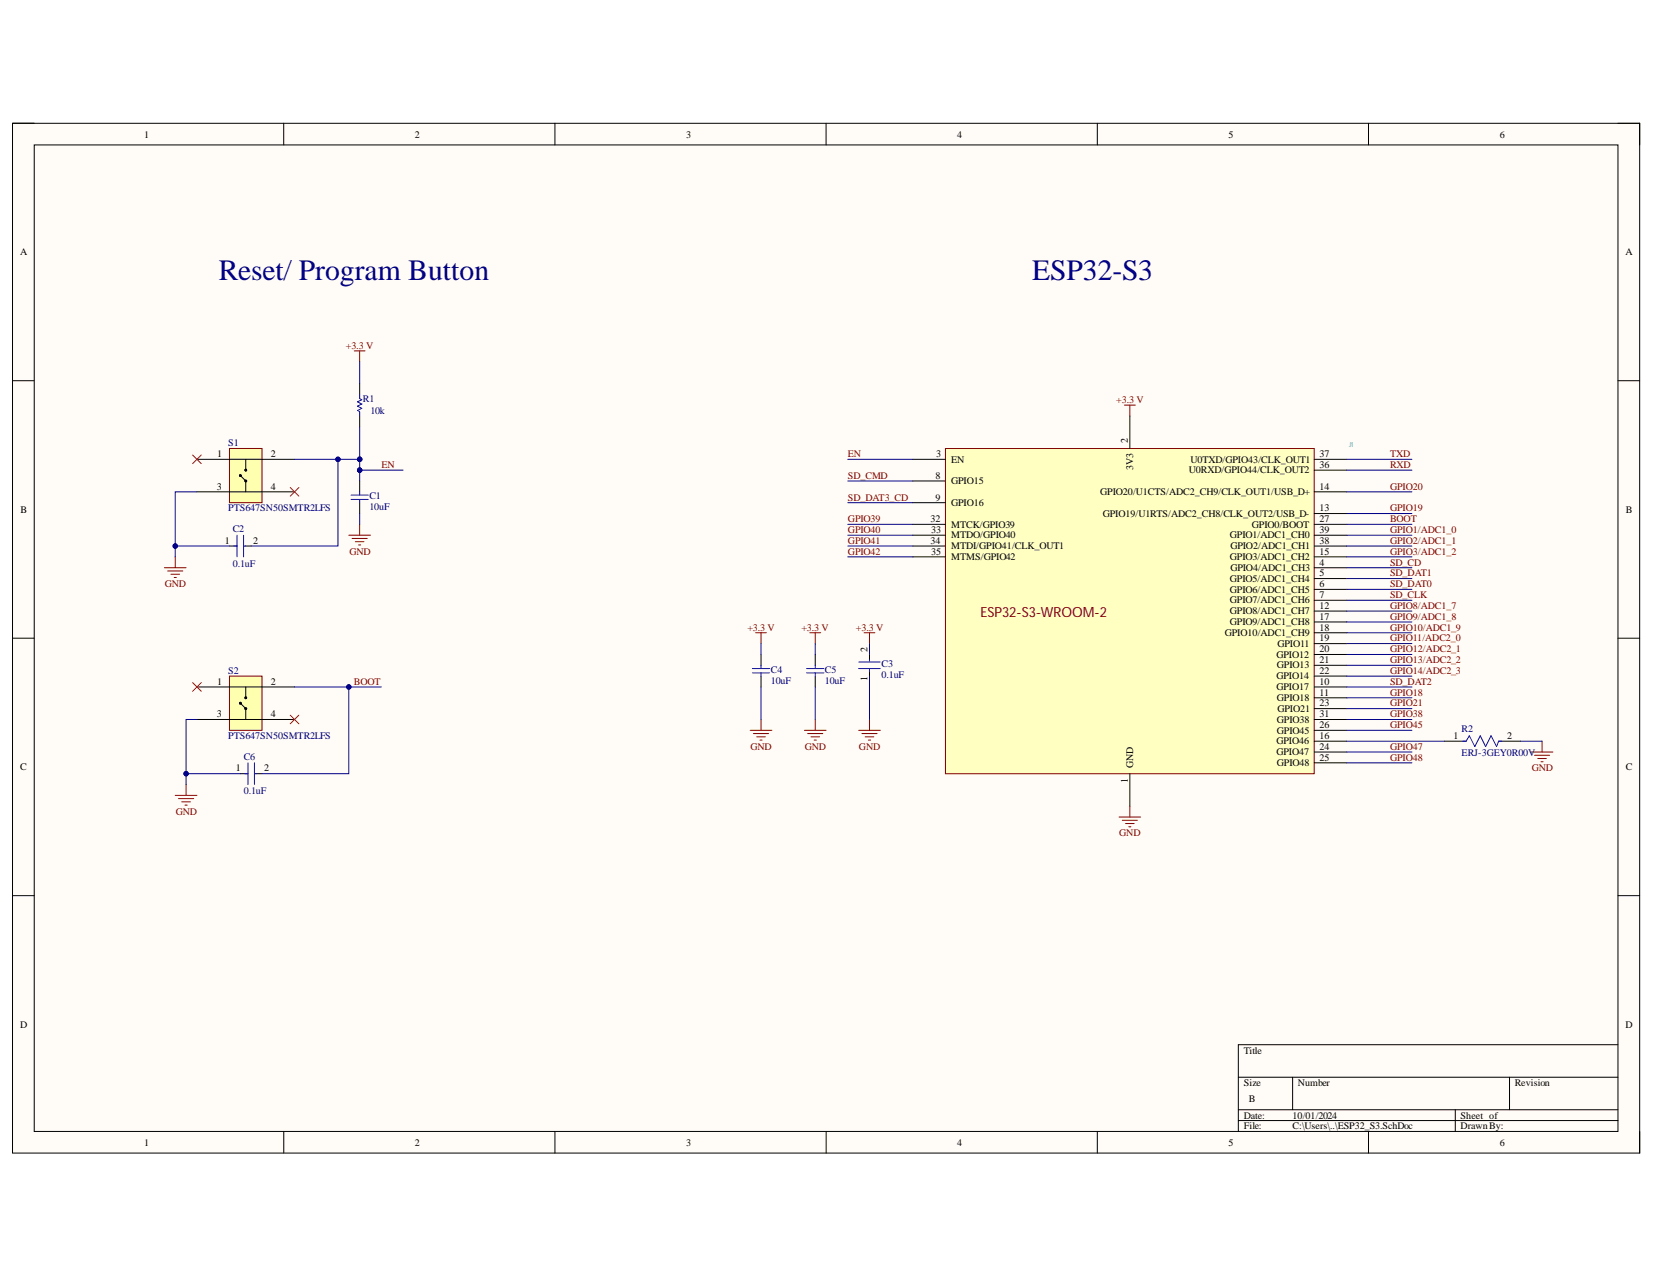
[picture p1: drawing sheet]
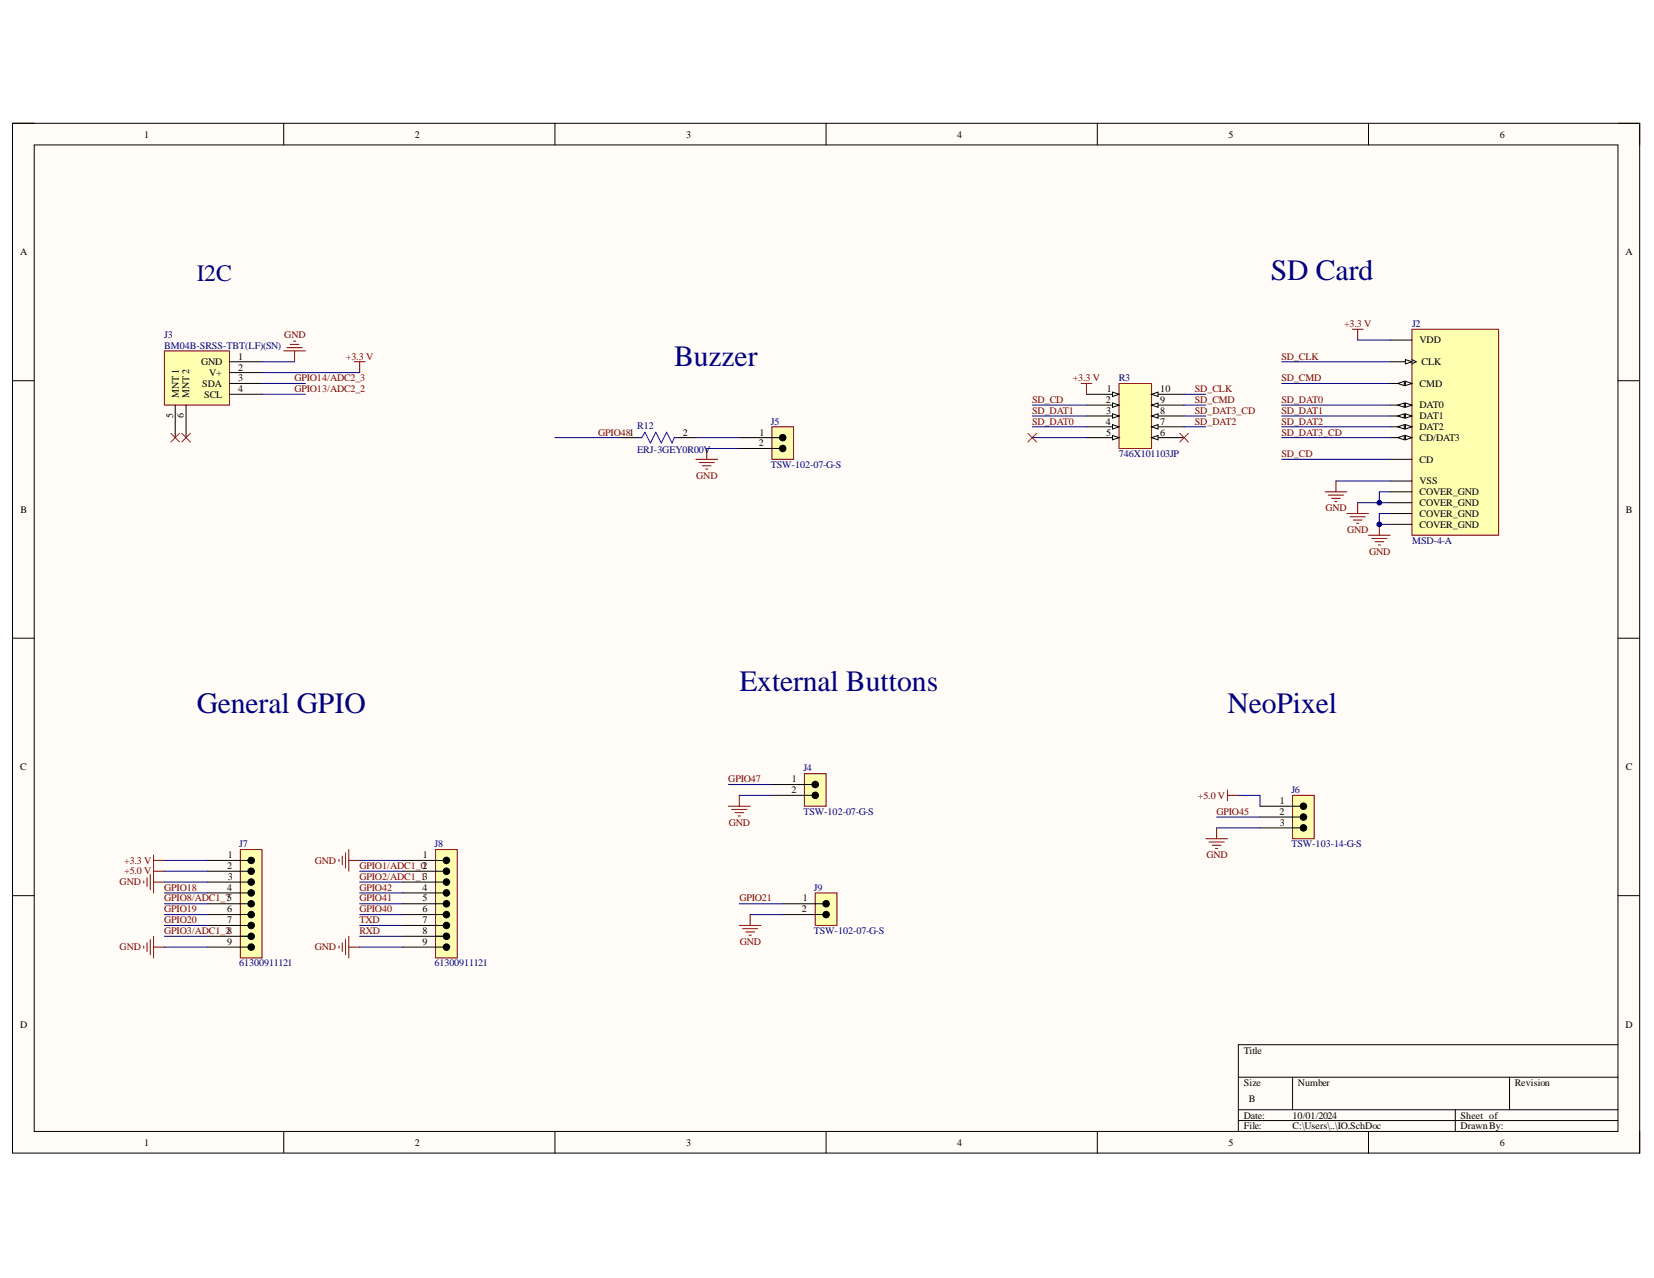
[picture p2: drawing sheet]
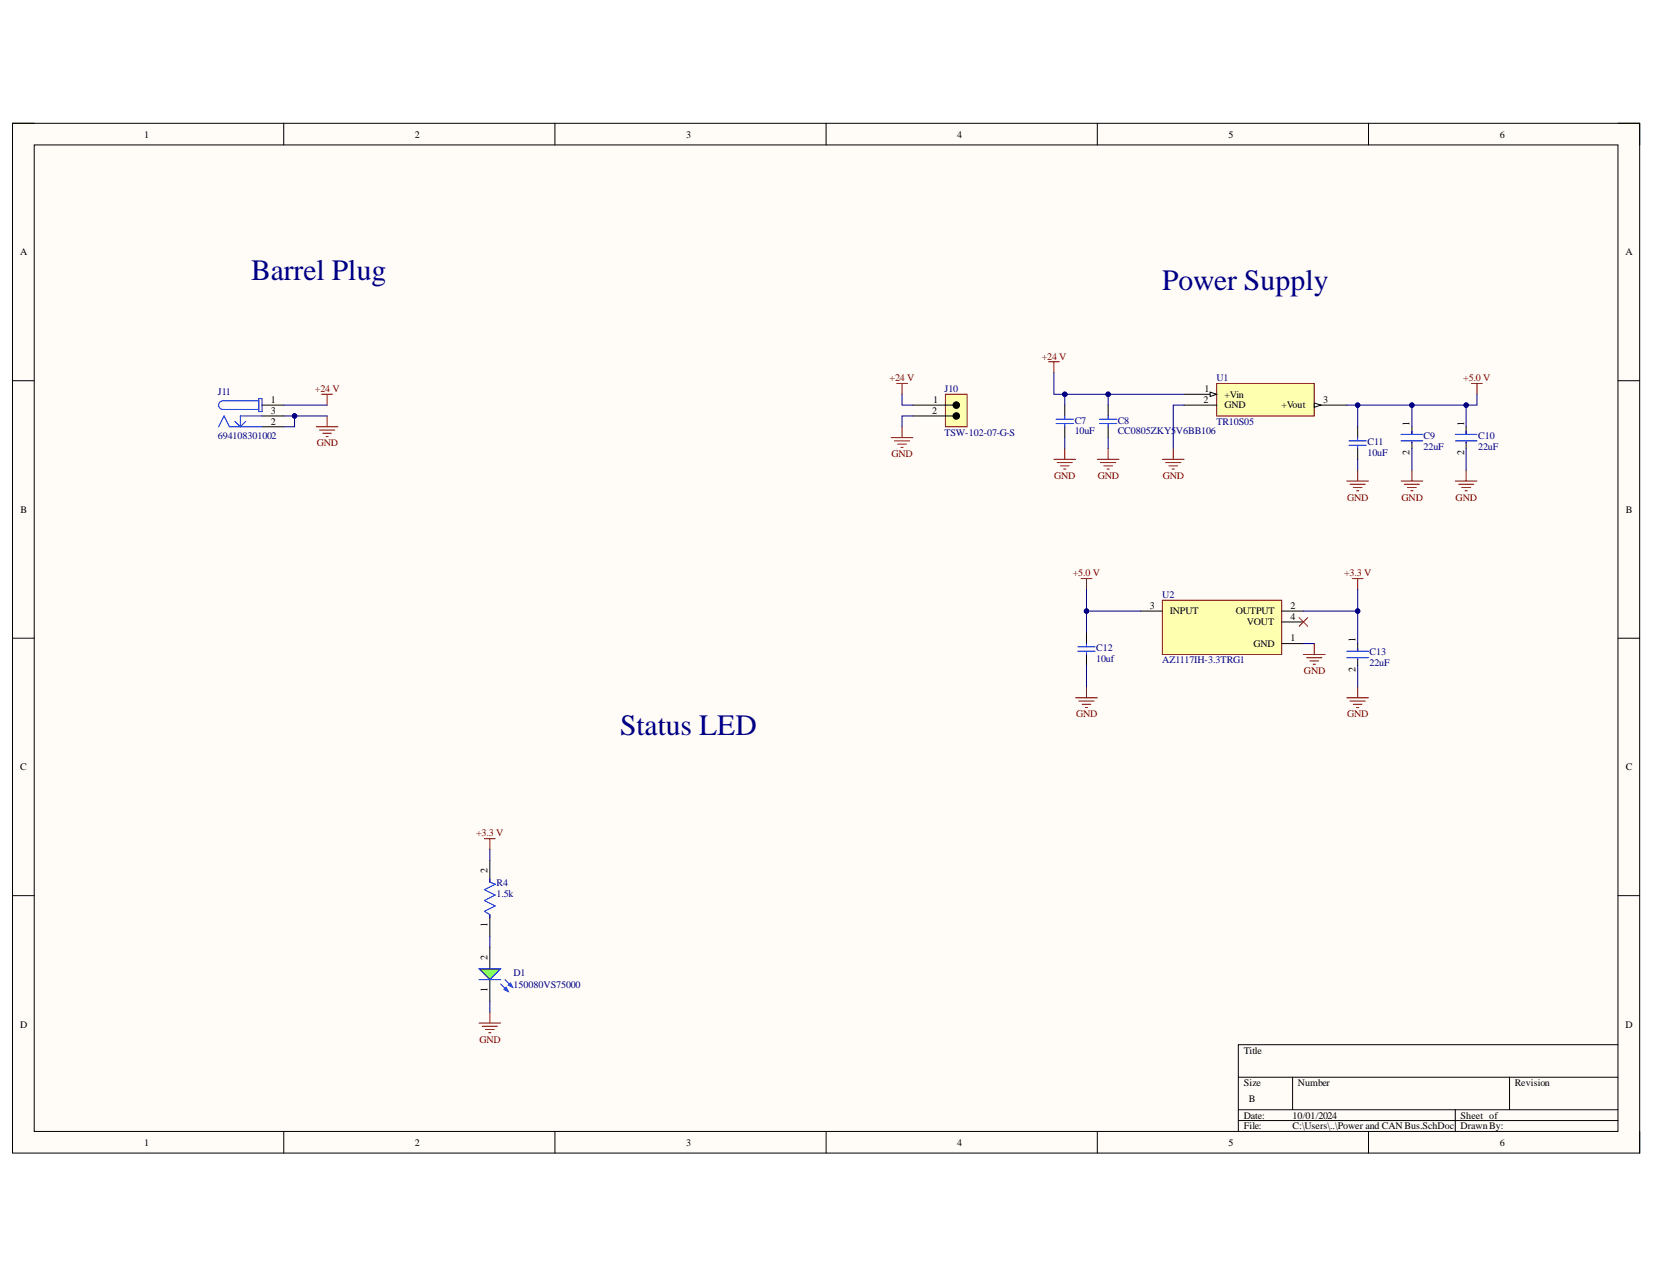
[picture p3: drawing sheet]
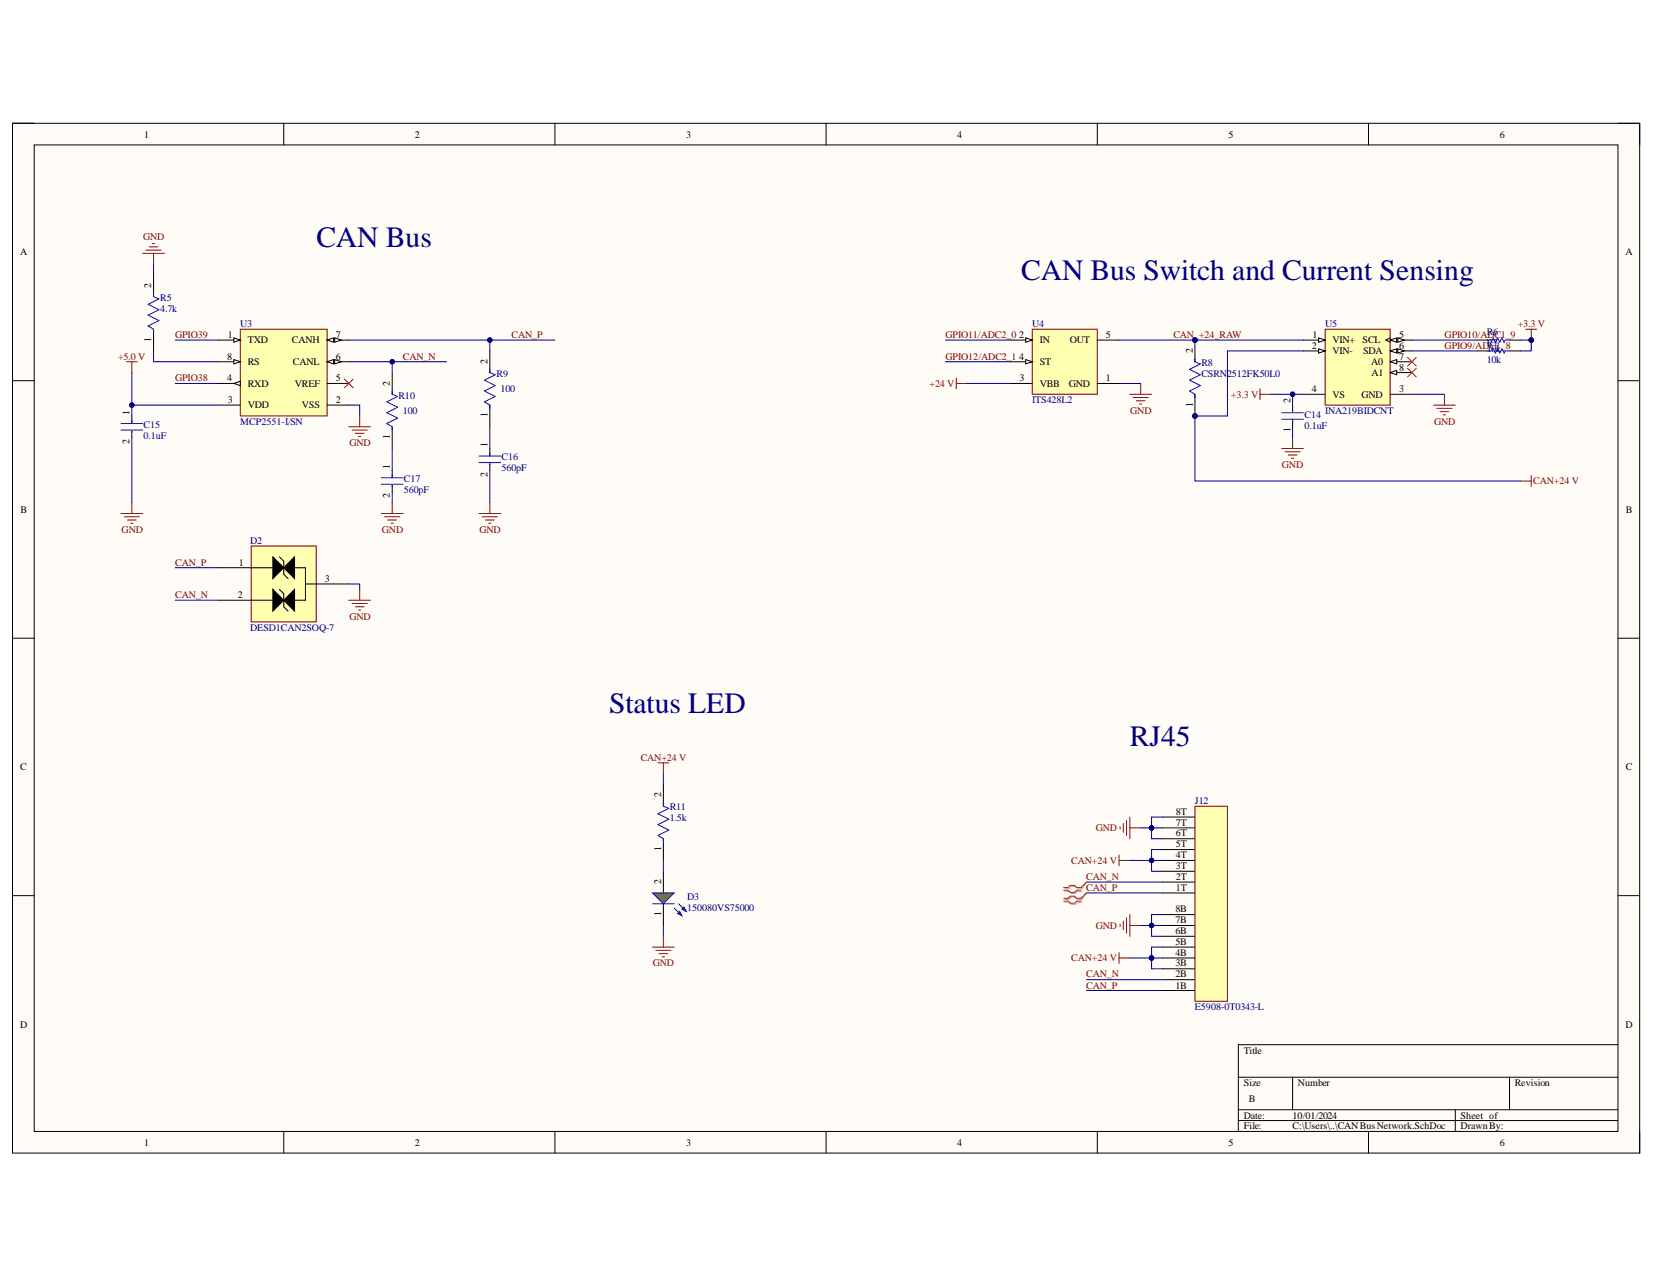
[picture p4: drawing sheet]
# Altium project Base Station v1.PrjPcb
4 sheets, 51 parts. Net scope: global (net labels, ports and power ports of the same name join across sheets).
Board file: Base Station v1.PcbDoc
Sheets:
  ESP32_S3.SchDoc
  IO.SchDoc
  Power and CAN Bus.SchDoc
  CAN Bus Network.SchDoc

## Sheet ESP32_S3.SchDoc
size B; SheetNumber: 1; SheetTotal: 4

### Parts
C1  10uF  [CC0805ZKY5V6BB106-Footprint-1]
C2  0.1uF  [FP-CC0603-DA-IPC_A]
C3  0.1uF  [FP-CC0603-DA-IPC_A]
C4  10uF  [CC0805ZKY5V6BB106-Footprint-1]
C5  10uF  [CC0805ZKY5V6BB106-Footprint-1]
C6  0.1uF  [FP-CC0603-DA-IPC_A]
J1  ESP32-S3-WROOM-2  [ESP32-S3-WROOM-2]  (value not drawn)
R1  10k  [RESC2013X60X35ML10T20]
R2  ERJ-3GEY0R00V  [FP-ERJ-3GEY0R00V-IPC_A]
S1  PTS647SN50SMTR2LFS  [PTS647SN50SMTR2LFS-Footprint-1]
S2  PTS647SN50SMTR2LFS  [PTS647SN50SMTR2LFS-Footprint-1]

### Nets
+3.3 V: C3.2 C4.2 C5.2 J1.2(3V3) R1.2
GND: C1.1 C2.1 C3.1 C4.1 C5.1 C6.1 J1.1(GND) R2.2 S1.3 S2.3
BOOT: C6.2 J1.27(GPIO0/BOOT) S2.2
EN: C1.2 C2.2 J1.3(EN) R1.1 S1.2
GPIO1/ADC1_0: J1.39(GPIO1/ADC1_CH0)
GPIO2/ADC1_1: J1.38(GPIO2/ADC1_CH1)
GPIO3/ADC1_2: J1.15(GPIO3/ADC1_CH2)
GPIO8/ADC1_7: J1.12(GPIO8/ADC1_CH7)
GPIO9/ADC1_8: J1.17(GPIO9/ADC1_CH8)
GPIO10/ADC1_9: J1.18(GPIO10/ADC1_CH9)
GPIO11/ADC2_0: J1.19(GPIO11)
GPIO12/ADC2_1: J1.20(GPIO12)
GPIO13/ADC2_2: J1.21(GPIO13)
GPIO14/ADC2_3: J1.22(GPIO14)
GPIO18: J1.11(GPIO18)
GPIO19: J1.13(GPIO19/U1RTS/ADC2_CH8/CLK_OUT2/USB_D-)
GPIO20: J1.14(GPIO20/U1CTS/ADC2_CH9/CLK_OUT1/USB_D+)
GPIO21: J1.23(GPIO21)
GPIO38: J1.31(GPIO38)
GPIO39: J1.32(MTCK/GPIO39)
GPIO40: J1.33(MTDO/GPIO40)
GPIO41: J1.34(MTDI/GPIO41/CLK_OUT1)
GPIO42: J1.35(MTMS/GPIO42)
GPIO45: J1.26(GPIO45)
GPIO47: J1.24(GPIO47)
GPIO48: J1.25(GPIO48)
RXD: J1.36(U0RXD/GPIO44/CLK_OUT2)
SD_CD: J1.4(GPIO4/ADC1_CH3)
SD_CLK: J1.7(GPIO7/ADC1_CH6)
SD_CMD: J1.8(GPIO15)
SD_DAT0: J1.6(GPIO6/ADC1_CH5)
SD_DAT1: J1.5(GPIO5/ADC1_CH4)
SD_DAT2: J1.10(GPIO17)
SD_DAT3_CD: J1.9(GPIO16)
TXD: J1.37(U0TXD/GPIO43/CLK_OUT1)
NetJ1_16: J1.16(GPIO46) R2.1

Not connected (* = marked no-connect by the designer): J1 28(NC) 29(NC) 30(NC) 40(GND) 41(GND); S1 1* 4*; S2 1* 4*

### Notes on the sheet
- Reset/ Program Button
- ESP32-S3

## Sheet IO.SchDoc
size B; SheetNumber: 2; SheetTotal: 4

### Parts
J2  MSD-4-A  [CUI_MSD-4-A]
J3  BM04B-SRSS-TBT(LF)(SN)  [FP-BM04B-SRSS-TBT_LF_SN-MFG]
J4  TSW-102-07-G-S  [FP-TSW-102-07-G-S-MFG]
J5  TSW-102-07-G-S  [FP-TSW-102-07-G-S-MFG]
J6  TSW-103-14-G-S  [FP-TSW-103-14-G-S-MFG]
J7  61300911121  [61300911121]
J8  61300911121  [61300911121]
J9  TSW-102-07-G-S  [FP-TSW-102-07-G-S-MFG]
R3  746X101103JP  [CAF-127P640X310-10N]
R12  ERJ-3GEY0R00V  [FP-ERJ-3GEY0R00V-IPC_A]

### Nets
+3.3 V: J2.4(VDD) J3.2(V+) J7.1 R3.1
+5.0 V: J6.1 J7.2
GND: J2.6(VSS) J2.G1(COVER_GND) J2.G2(COVER_GND) J2.G3(COVER_GND) J2.G4(COVER_GND) J3.1(GND) J4.2 J5.2 J6.3 J7.3 J7.9 J8.1 J8.9 J9.2
GPIO1/ADC1_0: J8.2
GPIO2/ADC1_1: J8.3
GPIO3/ADC1_2: J7.8
GPIO8/ADC1_7: J7.5
GPIO13/ADC2_2: J3.4(SCL)
GPIO14/ADC2_3: J3.3(SDA)
GPIO18: J7.4
GPIO19: J7.6
GPIO20: J7.7
GPIO21: J9.1
GPIO40: J8.6
GPIO41: J8.5
GPIO42: J8.4
GPIO45: J6.2
GPIO47: J4.1
GPIO48: R12.1
RXD: J8.8
SD_CD: J2.CD R3.2
SD_CLK: J2.5(CLK) R3.10
SD_CMD: J2.3(CMD) R3.9
SD_DAT0: J2.7(DAT0) R3.4
SD_DAT1: J2.8(DAT1) R3.3
SD_DAT2: J2.1(DAT2) R3.7
SD_DAT3_CD: J2.2(CD/DAT3) R3.8
TXD: J8.7
NetJ5_1: J5.1 R12.2

Not connected (* = marked no-connect by the designer): J3 5(MNT_1)* 6(MNT_2)*; R3 5* 6*

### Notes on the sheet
- I2C
- SD Card
- Buzzer
- General GPIO
- External Buttons
- NeoPixel

## Sheet Power and CAN Bus.SchDoc
size B; SheetNumber: 3; SheetTotal: 4

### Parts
C7  10uF  [CC0805ZKY5V6BB106-Footprint-1]
C8  CC0805ZKY5V6BB106  [CC0805ZKY5V6BB106-Footprint-1]
C9  22uF  [FP-GMC21R-IPC_B]
C10  22uF  [FP-GMC21R-IPC_B]
C11  10uF  [CC0805ZKY5V6BB106-Footprint-1]
C12  10uf  [CC0805ZKY5V6BB106-Footprint-1]
C13  22uF  [FP-GMC21R-IPC_B]
D1  150080VS75000  [WL-SMCW_0805_150080xx75000]
J10  TSW-102-07-G-S  [FP-TSW-102-07-G-S-MFG]
J11  694108301002  [694108301002]
R4  1.5k  [FP-RT0805-IPC_A]
U1  TR10S05  [TR10S05-Footprint-1]
U2  AZ1117IH-3.3TRG1  [FP-SOT223-IPC_B]

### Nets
+3.3 V: C13.1 R4.2 U2.2(OUTPUT)
+5.0 V: C9.1 C10.1 C11.2 C12.2 U1.3(+Vout) U2.3(INPUT)
+24 V: C7.2 C8.2 J10.1 J11.1 U1.1(+Vin)
GND: C7.1 C8.1 C9.2 C10.2 C11.1 C12.1 C13.2 D1.1(K) J10.2 J11.2 J11.3 U1.2(GND) U2.1(GND)
NetD1_2: D1.2(A) R4.1

Not connected (* = marked no-connect by the designer): U2 4(VOUT)*

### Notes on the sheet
- Barrel Plug
- Power Supply
- Status LED

## Sheet CAN Bus Network.SchDoc
size B; SheetNumber: 4; SheetTotal: 4

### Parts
C14  0.1uF  [FP-CC0603-DA-IPC_A]
C15  0.1uF  [FP-CC0603-DA-IPC_A]
C16  560pF  [FP-CC1206-1_25-IPC_A]
C17  560pF  [FP-CC1206-1_25-IPC_A]
D2  DESD1CAN2SOQ-7  [SOT95P245X110-3N]
D3  150080VS75000  [WL-SMCW_0805_150080xx75000]
J12  E5908-0T0343-L  [E5908-0T0343-L-Footprint-1]
R5  4.7k  [FP-RT0805-IPC_A]
R6  10k  [RESC2013X60X35ML10T20]
R7  10k  [RESC2013X60X35ML10T20]
R8  CSRN2512FK50L0  [FP-CSRN2512-IPC_B]
R9  100  [FP-RT0805-0_6-IPC_A]
R10  100  [FP-RT0805-0_6-IPC_A]
R11  1.5k  [FP-RT0805-IPC_A]
U3  MCP2551-I/SN  [MCHP-SN8_V]
U4  ITS428L2  [INF-PG-TO252-5-11_M]
U5  INA219BIDCNT  [DCN0008A_M]

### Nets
+3.3 V: C14.2 R6.1 R7.1 U5.4(VS)
+5.0 V: C15.1 U3.3(VDD)
+24 V: U4.3(VBB)
CAN+24 V: J12.3B J12.3T J12.4B J12.4T J12.5B J12.5T R8.1 R11.2 U5.2(VIN-)
GND: C14.1 C15.2 C16.2 C17.2 D2.3 D3.1(K) J12.6B J12.6T J12.7B J12.7T J12.8B J12.8T R5.2 U3.2(VSS) U4.1(GND) U5.3(GND)
CAN_+24_RAW: R8.2 U4.5(OUT) U5.1(VIN+)
CAN_N: D2.2 J12.2B J12.2T R10.2 U3.6(CANL)
CAN_P: D2.1 J12.1B J12.1T R9.2 U3.7(CANH)
GPIO9/ADC1_8: R7.2 U5.6(SDA)
GPIO10/ADC1_9: R6.2 U5.5(SCL)
GPIO11/ADC2_0: U4.2(IN)
GPIO12/ADC2_1: U4.4(ST)
GPIO38: U3.4(RXD)
GPIO39: U3.1(TXD)
NetC16_1: C16.1 R9.1
NetC17_1: C17.1 R10.1
NetD3_2: D3.2(A) R11.1
NetR5_1: R5.1 U3.8(RS)

Not connected (* = marked no-connect by the designer): U3 5(VREF)*; U5 7(A0)* 8(A1)*

### Layout directives
differential pair: CAN_N, CAN_P

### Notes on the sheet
- CAN Bus
- CAN Bus Switch and Current Sensing
- Status LED
- RJ45

## Nets that join several sheets
+3.3 V: ESP32_S3 (5 pins), IO (J2.4 J3.2 J7.1 R3.1), Power and CAN Bus (C13.1 R4.2 U2.2), CAN Bus Network (C14.2 R6.1 R7.1 U5.4)
+5.0 V: IO (J6.1 J7.2), Power and CAN Bus (6 pins), CAN Bus Network (C15.1 U3.3)
+24 V: Power and CAN Bus (5 pins), CAN Bus Network (U4.3)
GND: ESP32_S3 (10 pins), IO (14 pins), Power and CAN Bus (13 pins), CAN Bus Network (16 pins)
GPIO1/ADC1_0: ESP32_S3 (J1.39), IO (J8.2)
GPIO2/ADC1_1: ESP32_S3 (J1.38), IO (J8.3)
GPIO3/ADC1_2: ESP32_S3 (J1.15), IO (J7.8)
GPIO8/ADC1_7: ESP32_S3 (J1.12), IO (J7.5)
GPIO9/ADC1_8: ESP32_S3 (J1.17), CAN Bus Network (R7.2 U5.6)
GPIO10/ADC1_9: ESP32_S3 (J1.18), CAN Bus Network (R6.2 U5.5)
GPIO11/ADC2_0: ESP32_S3 (J1.19), CAN Bus Network (U4.2)
GPIO12/ADC2_1: ESP32_S3 (J1.20), CAN Bus Network (U4.4)
GPIO13/ADC2_2: ESP32_S3 (J1.21), IO (J3.4)
GPIO14/ADC2_3: ESP32_S3 (J1.22), IO (J3.3)
GPIO18: ESP32_S3 (J1.11), IO (J7.4)
GPIO19: ESP32_S3 (J1.13), IO (J7.6)
GPIO20: ESP32_S3 (J1.14), IO (J7.7)
GPIO21: ESP32_S3 (J1.23), IO (J9.1)
GPIO38: ESP32_S3 (J1.31), CAN Bus Network (U3.4)
GPIO39: ESP32_S3 (J1.32), CAN Bus Network (U3.1)
GPIO40: ESP32_S3 (J1.33), IO (J8.6)
GPIO41: ESP32_S3 (J1.34), IO (J8.5)
GPIO42: ESP32_S3 (J1.35), IO (J8.4)
GPIO45: ESP32_S3 (J1.26), IO (J6.2)
GPIO47: ESP32_S3 (J1.24), IO (J4.1)
GPIO48: ESP32_S3 (J1.25), IO (R12.1)
RXD: ESP32_S3 (J1.36), IO (J8.8)
SD_CD: ESP32_S3 (J1.4), IO (J2.CD R3.2)
SD_CLK: ESP32_S3 (J1.7), IO (J2.5 R3.10)
SD_CMD: ESP32_S3 (J1.8), IO (J2.3 R3.9)
SD_DAT0: ESP32_S3 (J1.6), IO (J2.7 R3.4)
SD_DAT1: ESP32_S3 (J1.5), IO (J2.8 R3.3)
SD_DAT2: ESP32_S3 (J1.10), IO (J2.1 R3.7)
SD_DAT3_CD: ESP32_S3 (J1.9), IO (J2.2 R3.8)
TXD: ESP32_S3 (J1.37), IO (J8.7)
